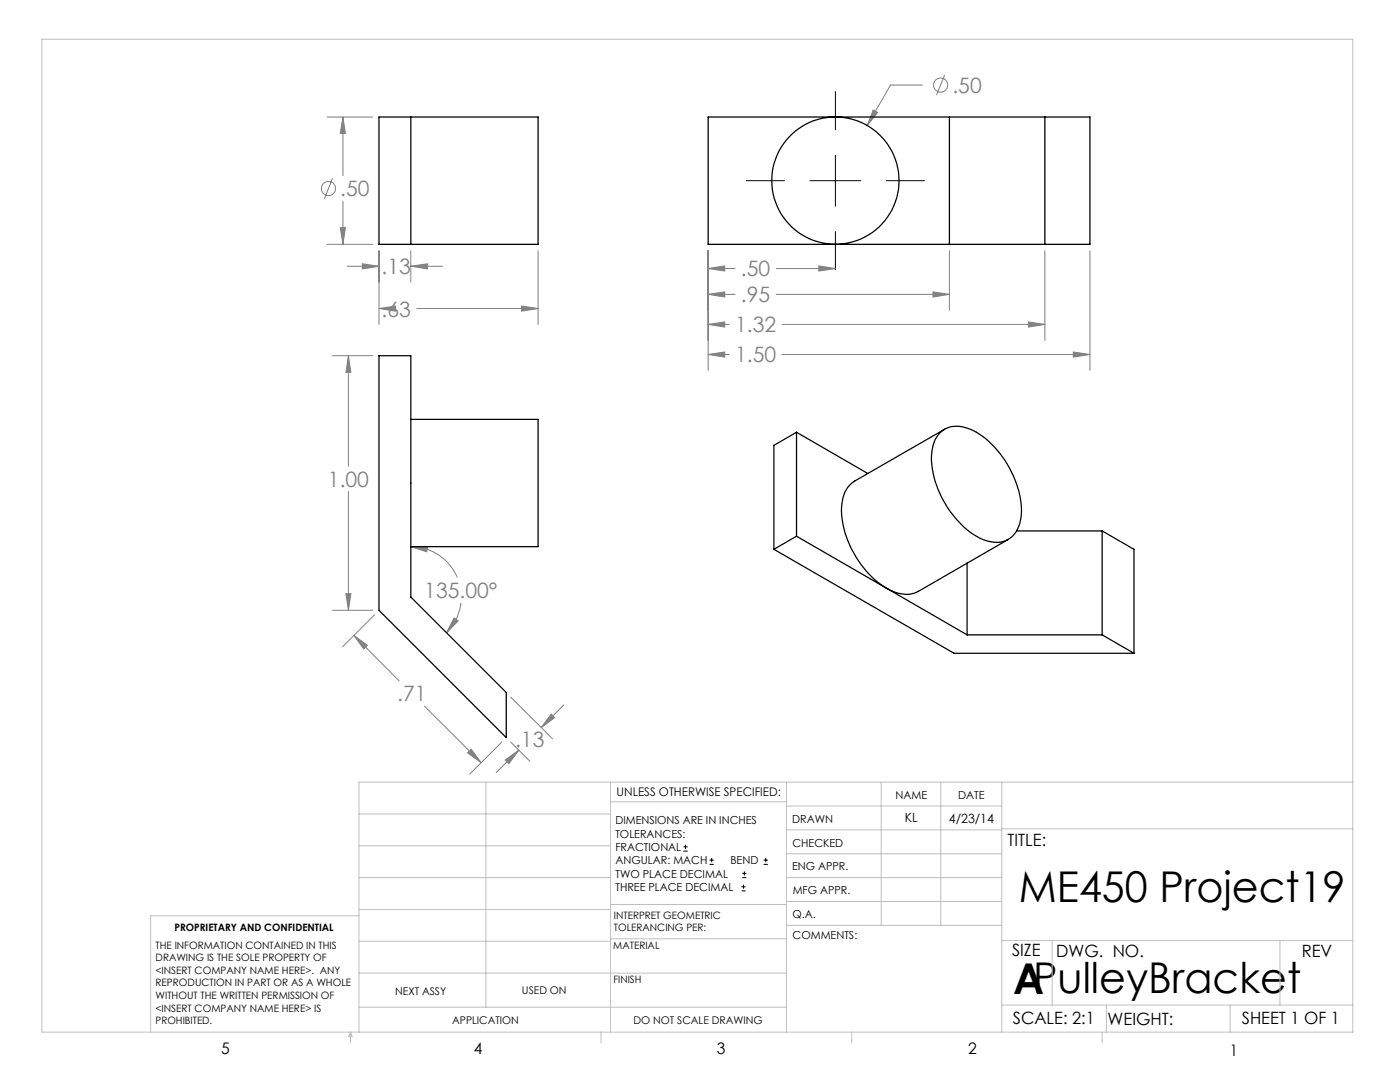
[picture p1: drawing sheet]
<svg xmlns="http://www.w3.org/2000/svg" width="279mm" height="216mm" viewBox="0 0 279 216" stroke-linecap="round" stroke-linejoin="round" font-family="sans-serif">
<g fill="none" stroke="#808080" stroke-width=".2">
<path d="M184.1 17h-6.4l-4.6 8M188.5 15l-1.6 4M65.3 23.4h9.1M66.4 35.6l-1.7 4.1M68.4 23.4l.5 3.2h-1zM68.4 23.4v11.7M174.3 21.9l.9 .5-2.1 2.6zM65.3 48.8h9.1M67.9 45.4h1l-.5 3.4zM68.4 40.1v8.7M69.3 53.1h6.3M72.3 52.6l3.3 .5-3.3 .6z"/>
<path d="M75.6 50v14.7M82 53.1l3.3-.5v1.1zM82 50v6.3M82 53.1h6.3M107.4 50v14.7M141.3 53.6l3.3-.5v1zM141.3 58.7l3.3-.5v1.1zM141.3 50v23.9M141.3 53.6h5.4M141.3 58.7h5.4M154.9 53.6h11.8M154.9 58.7h34.6"/>
<path d="M163.4 53.1l3.3 .5-3.3 .5zM186.2 58.2l3.3 .5-3.3 .6zM189.5 50v11.9M208.5 50v17.9M217.5 50v23.9M66.4 71h8M69.5 71l.5 3.3h-1zM69.5 71v22M75.6 61.6l3.4-.5v1zM75.6 61.6h.1M83.2 61.6h24.2M104.1 61.1l3.3 .5-3.3 .5z"/>
<path d="M141.3 64.7l3.3-.5v1.1zM141.3 70.7l3.3-.5v1.1zM141.3 64.7h4.2M141.3 70.7h4.2M156.1 64.7h52.4M156.1 70.7h61.4M205.2 64.2l3.3 .5-3.3 .6zM214.2 70.2l3.3 .5-3.3 .6zM69.5 98.1v23.7M69 118.5h1l-.5 3.3zM82 109.1h3.3l-.1 1zM82 109.1a10 10 0 0 1 9.3 6.1"/>
<path d="M66.4 121.8h8M70.6 126.8l2.7 2-.7 .7zM70.6 126.8l9.1 9.1M74.8 122.7l-6.4 6.3M90.6 123.3l.8 .6-2.3 2.4zM92 120.3l-.1 .8a10.4 10.4 0 0 1-2.8 5.2M101.9 139.1l8.4 8.3M84.7 140.9l11.3 11.3M93.3 150.2l.8-.7 1.9 2.7zM100.2 148.1l-6.4 6.3M100.8 151.7l2.7-2-1.9 2.7zM101.9 148.1l3.9 3.8"/>
<path d="M103.5 149.7l-4.5 4.5M110 142.5l.7 .7-2.7 2zM112.5 140.7l-4.5 4.5"/>
<circle cx="187.7" cy="17" r="1.4"/>
<circle cx="65.6" cy="37.6" r="1.4"/>
</g>
<g fill="none" stroke="#000" stroke-width=".2">
<path d="M166.7 18.3v7.6M148.9 36.1h7.7M161.6 36.1h10.2M166.7 31v10.1M176.9 36.1h7.6M166.7 46.2v7.6M136.4 169.8h.8M136.4 169h.8M136.8 168.6v.8M141.6 172.5h.9M141.6 171.6h.9M142 171.2v.8"/>
<path d="M148 177.8h.8M148 177h.8M148.1 175.1h.8M148.1 174.3h.8M148.4 176.5v.8M148.6 173.9v.8M152.4 172.5h.8M152.4 171.6h.8M152.8 171.2v.8"/>
</g>
<g fill="none" stroke="#c0c0c0" stroke-width=".2">
<path d="M8.4 7.8h261.6v198.2h-261.6zM97 156.1v44.9M121.8 156.1v49.9M121.8 160h35.2M157 156.1v49.9M175.9 156.1v28.5M187.7 156.1v28.5M199.9 156.1v49.9M270 156.1h-198.4v49.9M71.6 175.1h50.2M71.6 168.8h50.2M71.6 162.4h50.2"/>
<path d="M157 170.4h42.9M157 165.6h42.9M157 160.8h42.9M157 175.1h42.9M157 179.9h42.9M199.9 165.4h70.1M71.6 194.2h85.4M71.6 187.8h50.2M71.6 181.5h50.2M71.6 182.7h-41.5v23.3M121.8 187.3h35.2M121.8 180.5h35.2"/>
<path d="M157 184.6h42.9M199.9 187.7h70.1M210 187.7v12.9M255.4 187.7v12.9M70 206v2.1M70 206l.3 .8h-.7zM71.6 201h85.4M119.9 206v2.1M170 206v2.1M199.9 200.6h70.1M220 206v2.1M220.8 200.6v5.4"/>
<path d="M245.5 200.6v5.4"/>
</g>
<path d="M72.3 52.6l3.3 .5-3.3 .6zM82 53.1l3.3-.5v1.1zM75.6 61.6l3.4-.5v1zM104.1 61.1l3.3 .5-3.3 .5zM67.9 45.4h1l-.5 3.4zM68.4 23.4l.5 3.2h-1zM100.8 151.7l2.7-2-1.9 2.7zM110 142.5l.7 .7-2.7 2zM69 118.5h1l-.5 3.3zM69.5 71l.5 3.3h-1zM93.3 150.2l.8-.7 1.9 2.7zM70.6 126.8l2.7 2-.7 .7zM90.6 123.3l.8 .6-2.3 2.4zM82 109.1h3.3l-.1 1zM141.3 53.6l3.3-.5v1zM163.4 53.1l3.3 .5-3.3 .5zM141.3 58.7l3.3-.5v1.1zM186.2 58.2l3.3 .5-3.3 .6zM141.3 64.7l3.3-.5v1.1zM205.2 64.2l3.3 .5-3.3 .6zM141.3 70.7l3.3-.5v1.1zM214.2 70.2l3.3 .5-3.3 .6zM174.3 21.9l-1.2 3.1 2.1-2.6z" fill="#808080"/>
<g fill="none" stroke="#000" stroke-width=".25">
<path d="M75.6 23.4h31.8v25.4h-31.8zM82 23.4v25.4M141.3 23.4h76.2v25.4h-76.2zM189.5 23.4v25.4M208.5 23.4v25.4M75.6 71h6.4v48.1l19 19.1v9l-25.4-25.4zM82 83.7h25.4v25.4h-25.4M159 86.3v20.7M159 86.3l14.2 8.2M159 86.3l-4.6 2.6v20.7M187.5 86.4a5.2 5.2 0 0 1 6.1-.7 18.8 18.8 0 0 1 9.2 10.8 12.3 12.3 0 0 1 .3 9 4.8 4.8 0 0 1-6.4 2.3 17.5 17.5 0 0 1-9.2-9.4 13.8 13.8 0 0 1-.9-10.7zM188.5 85.7l-17.9 10.3a5.9 5.9 0 0 0-2.6 5.1 19.7 19.7 0 0 0 8.9 16.3 6.4 6.4 0 0 0 6.4 .6l17.9-10.4"/>
<path d="M154.4 109.6l36 20.8h35.9M159 107l-4.6 2.6M159 107l34 19.7M193 112.4v14.3M202.9 105.9h17.1M220 105.9v20.8M220 105.9l6.3 3.7v20.8M193 126.7h27M220 126.7l6.3 3.7"/>
<circle cx="166.7" cy="36" r="12.7"/>
</g>
<g font-size="8.5">
<text x="203.3" y="179.9">ME450 Project19</text>
<text x="202.2" y="198.3">APulleyBracket</text>
</g>
<g font-size="4.2" fill="#808080">
<text x="190.1" y="18.5">.50</text>
<text x="67.9" y="39.2">.50</text>
<text x="76.2" y="54.7">.13</text>
<text x="147.9" y="55.2">.50</text>
<text x="76.2" y="63.2">.63</text>
<text x="147.9" y="60.3">.95</text>
<text x="146.7" y="66.3">1.32</text>
<text x="146.7" y="72.3">1.50</text>
<text x="65.4" y="97.1">1.00</text>
<text x="84.7" y="119.3">135.00°</text>
<text x="79.3" y="140">.71</text>
<text x="102.8" y="149.1">.13</text>
</g>
<g font-size="3.4">
<text x="201.1" y="168.8">TITLE:</text>
<text x="202" y="190.8">SIZE</text>
<text x="210.8" y="190.9">DWG. NO.</text>
<text x="259.8" y="191">REV</text>
<text x="202.1" y="204.4">SCALE: 2:1</text>
<text x="221" y="204.5">WEIGHT:</text>
<text x="247.8" y="204.4">SHEET 1 OF 1</text>
</g>
<g font-size="3.2">
<text x="44.2" y="210.4">5</text>
<text x="94.6" y="210.3">4</text>
<text x="143.1" y="210.4">3</text>
<text x="193.2" y="210.3">2</text>
<text x="245.4" y="210.6">1</text>
</g>
<g font-size="2.5">
<text x="180.6" y="164.1">KL</text>
<text x="189.4" y="164.2">4/23/14</text>
</g>
<text font-size="2.4" x="123.1" y="158.9">UNLESS OTHERWISE SPECIFIED:</text>
<g font-size="2.2">
<text x="178.7" y="159.4">NAME</text>
<text x="191.2" y="159.4">DATE</text>
<text x="122.8" y="164.5">DIMENSIONS ARE IN INCHES</text>
<text x="122.8" y="167.1">TOLERANCES:</text>
<text x="158.1" y="164.2">DRAWN</text>
<text x="122.8" y="169.8">FRACTIONAL</text>
<text x="122.8" y="172.5">ANGULAR: MACH</text>
<text x="145.8" y="172.5">BEND</text>
<text x="158.1" y="173.7">ENG APPR.</text>
<text x="158.2" y="169.1">CHECKED</text>
<text x="122.8" y="175.1">TWO PLACE DECIMAL</text>
<text x="122.8" y="177.8">THREE PLACE DECIMAL</text>
<text x="158.2" y="178.4">MFG APPR.</text>
<text x="158.2" y="183.2">Q.A.</text>
<text x="158.2" y="187.4">COMMENTS:</text>
</g>
<g font-size="2.1">
<text x="78.8" y="198.5">NEXT ASSY</text>
<text x="104.2" y="198.4">USED ON</text>
<text x="90.2" y="204.3">APPLICATION</text>
<text x="126.4" y="204.3">DO NOT SCALE DRAWING</text>
</g>
<g font-size="2">
<text x="34.8" y="185.7">PROPRIETARY AND CONFIDENTIAL</text>
<text x="122.5" y="183.3">INTERPRET GEOMETRIC</text>
<text x="122.5" y="185.9">TOLERANCING PER:</text>
<text x="31.1" y="189.3">THE INFORMATION CONTAINED IN THIS</text>
<text x="31.1" y="191.8">DRAWING IS THE SOLE PROPERTY OF</text>
<text x="122.4" y="189.4">MATERIAL</text>
<text x="31.1" y="194.3">&lt;INSERT COMPANY NAME HERE&gt;. ANY</text>
<text x="31.1" y="196.8">REPRODUCTION IN PART OR AS A WHOLE</text>
<text x="122.4" y="196.2">FINISH</text>
<text x="31.1" y="199.4">WITHOUT THE WRITTEN PERMISSION OF</text>
<text x="31.1" y="201.9">&lt;INSERT COMPANY NAME HERE&gt; IS</text>
<text x="31.1" y="204.4">PROHIBITED.</text>
</g>
</svg>
